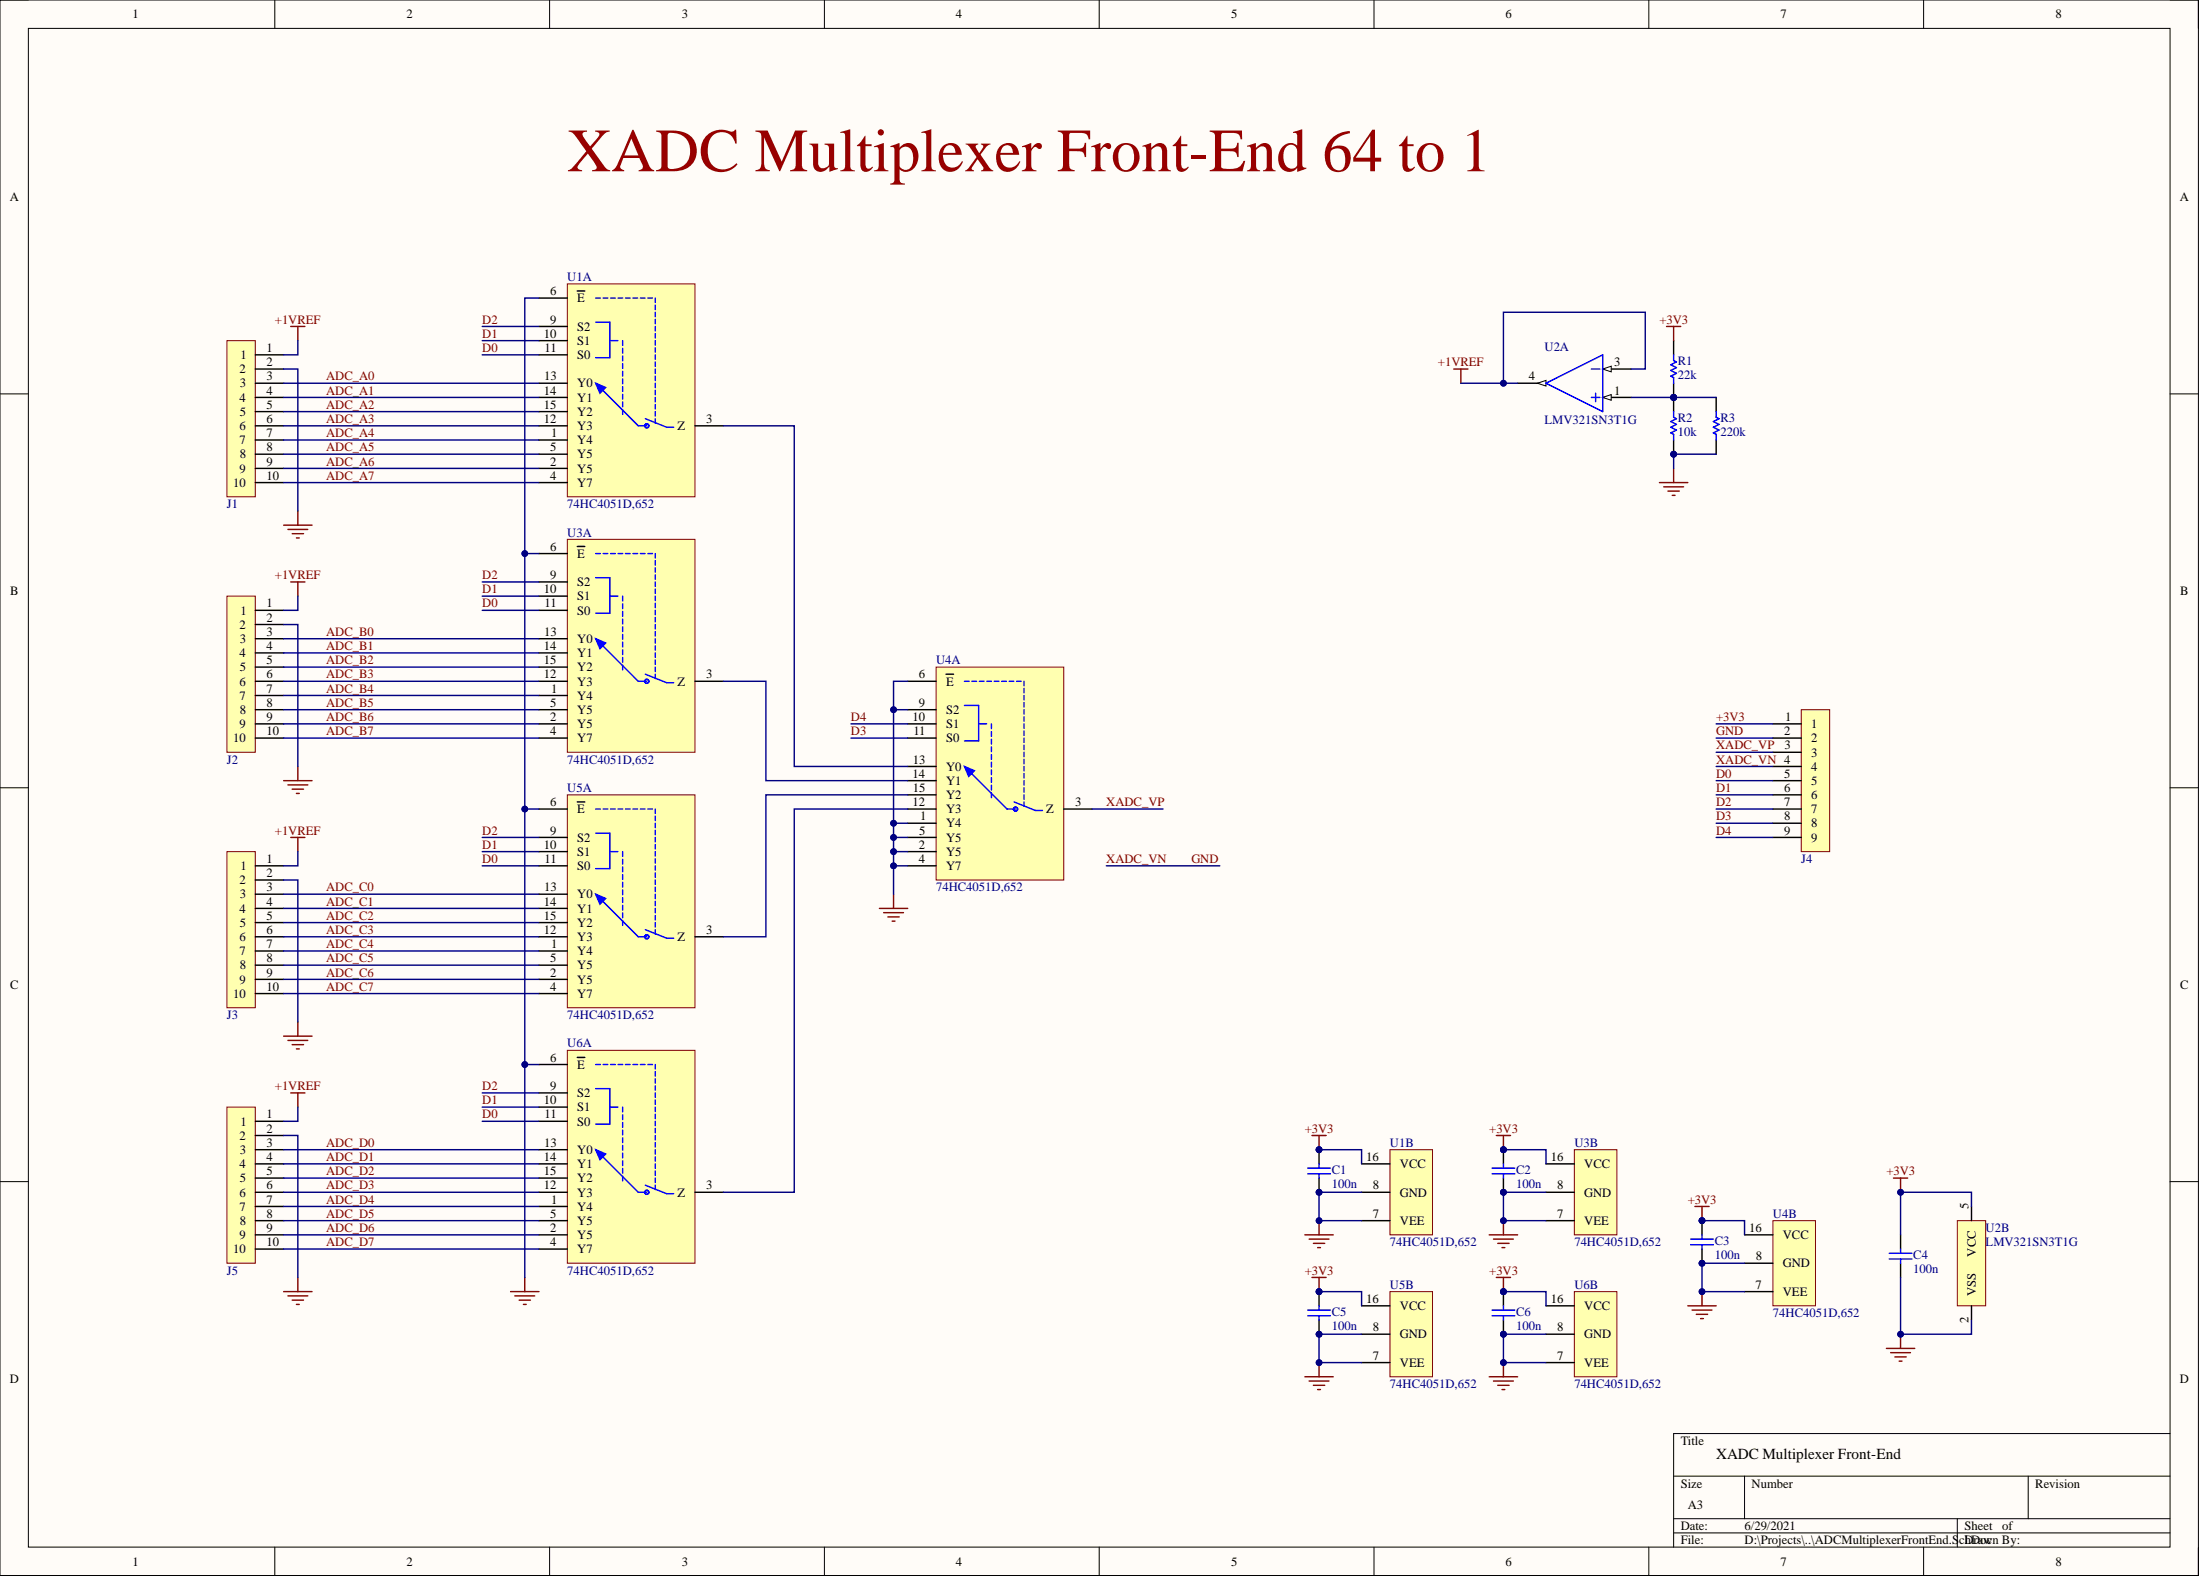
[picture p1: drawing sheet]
# Altium project ADCMultiplexerFrontEnd.PrjPcb
1 sheet, 20 parts. Net scope: global (net labels, ports and power ports of the same name join across sheets).
Board file: ADCMultiplexerFrontEnd.PcbDoc

## Sheet ADCMultiplexerFrontEnd.SchDoc: XADC Multiplexer Front-End
size A3; SheetNumber: 1; SheetTotal: 1

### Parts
C1  100n  [C0603]
C2  100n  [C0603]
C3  100n  [C0603]
C4  100n  [C0603]
C5  100n  [C0603]
C6  100n  [C0603]
J1  HDR M 1x8 2.54MM  [HDR M 1x10 2.54MM]  (value not drawn)
J2  HDR M 1x8 2.54MM  [HDR M 1x10 2.54MM]  (value not drawn)
J3  HDR M 1x8 2.54MM  [HDR M 1x10 2.54MM]  (value not drawn)
J4  HDR M 1x8 2.54MM  [HDR M 1x9 2.54MM]  (value not drawn)
J5  HDR M 1x8 2.54MM  [HDR M 1x10 2.54MM]  (value not drawn)
R1  22k  [R0805]
R2  10k  [R0805]
R3  220k  [R0805]
U1  74HC4051D,652  [SOIC16]  (parts A,B of 2)
U2  LMV321SN3T1G  [TSOP5]  (parts A,B of 2)
U3  74HC4051D,652  [SOIC16]  (parts A,B of 2)
U4  74HC4051D,652  [SOIC16]  (parts A,B of 2)
U5  74HC4051D,652  [SOIC16]  (parts A,B of 2)
U6  74HC4051D,652  [SOIC16]  (parts A,B of 2)

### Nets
+1VREF: J1.1 J2.1 J3.1 J5.1 U2.3 U2.4
+3V3: C1.2 C2.2 C3.2 C4.2 C5.2 C6.2 J4.1 R1.2 U1.16(VCC) U2.5(VCC) U3.16(VCC) U4.16(VCC) U5.16(VCC) U6.16(VCC)
GND: C1.1 C2.1 C3.1 C4.1 C5.1 C6.1 J1.2 J2.2 J3.2 J4.2 J4.4 J5.2 R2.1 R3.1 U1.6(~{E}) U1.7(VEE) U1.8(GND) U2.2(VSS) U3.6(~{E}) U3.7(VEE) U3.8(GND) U4.1(Y4) U4.2(Y5) U4.4(Y7) U4.5(Y5) U4.6(~{E}) U4.7(VEE) U4.8(GND) U4.9(S2) U5.6(~{E}) U5.7(VEE) U5.8(GND) U6.6(~{E}) U6.7(VEE) U6.8(GND)  [also labelled XADC_VN]
ADC_A0: J1.3 U1.13(Y0)
ADC_A1: J1.4 U1.14(Y1)
ADC_A2: J1.5 U1.15(Y2)
ADC_A3: J1.6 U1.12(Y3)
ADC_A4: J1.7 U1.1(Y4)
ADC_A5: J1.8 U1.5(Y5)
ADC_A6: J1.9 U1.2(Y5)
ADC_A7: J1.10 U1.4(Y7)
ADC_B0: J2.3 U3.13(Y0)
ADC_B1: J2.4 U3.14(Y1)
ADC_B2: J2.5 U3.15(Y2)
ADC_B3: J2.6 U3.12(Y3)
ADC_B4: J2.7 U3.1(Y4)
ADC_B5: J2.8 U3.5(Y5)
ADC_B6: J2.9 U3.2(Y5)
ADC_B7: J2.10 U3.4(Y7)
ADC_C0: J3.3 U5.13(Y0)
ADC_C1: J3.4 U5.14(Y1)
ADC_C2: J3.5 U5.15(Y2)
ADC_C3: J3.6 U5.12(Y3)
ADC_C4: J3.7 U5.1(Y4)
ADC_C5: J3.8 U5.5(Y5)
ADC_C6: J3.9 U5.2(Y5)
ADC_C7: J3.10 U5.4(Y7)
ADC_D0: J5.3 U6.13(Y0)
ADC_D1: J5.4 U6.14(Y1)
ADC_D2: J5.5 U6.15(Y2)
ADC_D3: J5.6 U6.12(Y3)
ADC_D4: J5.7 U6.1(Y4)
ADC_D5: J5.8 U6.5(Y5)
ADC_D6: J5.9 U6.2(Y5)
ADC_D7: J5.10 U6.4(Y7)
D0: J4.5 U1.11(S0) U3.11(S0) U5.11(S0) U6.11(S0)
D1: J4.6 U1.10(S1) U3.10(S1) U5.10(S1) U6.10(S1)
D2: J4.7 U1.9(S2) U3.9(S2) U5.9(S2) U6.9(S2)
D3: J4.8 U4.11(S0)
D4: J4.9 U4.10(S1)
XADC_VP: J4.3 U4.3(Z)
NetR1_1: R1.1 R2.2 R3.2 U2.1
NetU1_3: U1.3(Z) U4.13(Y0)
NetU3_3: U3.3(Z) U4.14(Y1)
NetU4_12: U4.12(Y3) U6.3(Z)
NetU4_15: U4.15(Y2) U5.3(Z)

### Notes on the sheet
- XADC Multiplexer Front-End 64 to 1
